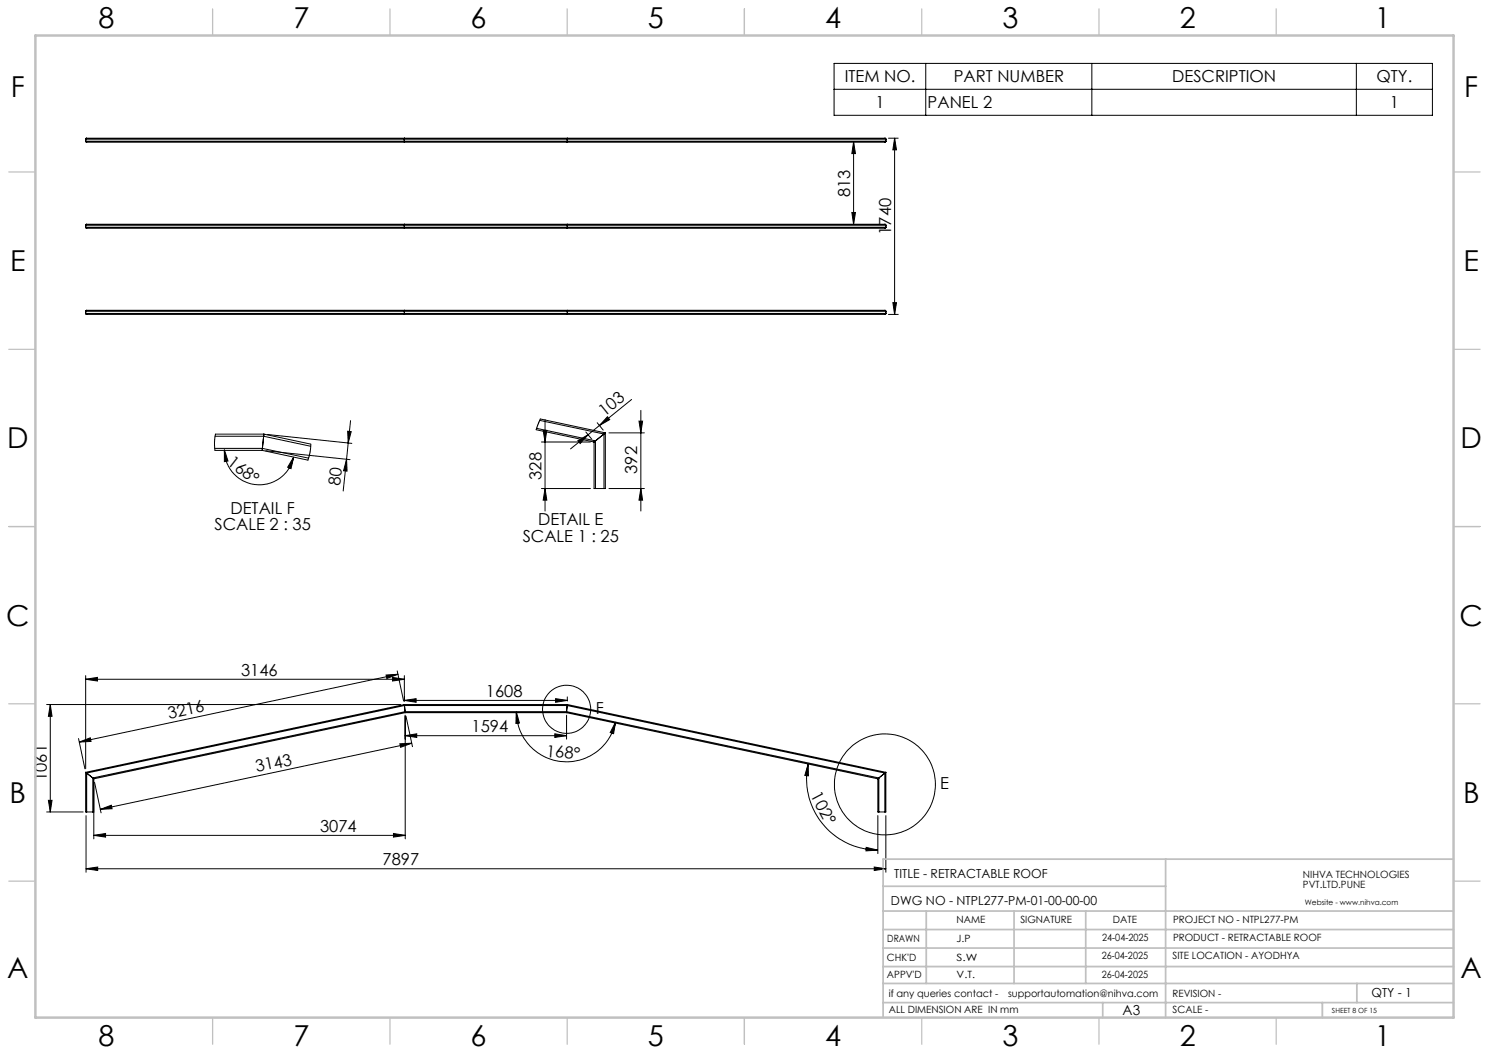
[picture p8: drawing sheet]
<svg xmlns="http://www.w3.org/2000/svg" width="420mm" height="297mm" viewBox="0 0 420 297" stroke-linecap="round" stroke-linejoin="round" font-family="sans-serif">
<g fill="none" stroke="#000" stroke-width=".28">
<path d="M235.3 17.9h168.7v14.6h-168.7zM261.1 17.9v14.6M308 17.9v14.6M382.6 17.9v14.6M24.2 39.8l.2 .3h225.3l.2-.3M24.2 39.3l.1-.3h225.4l.2 .3M24.2 39.3v.5M24.2 39.3h225.7M24.2 39.8h225.7M114.1 39.8v.3zM114.1 39v.3zM114.1 39.3v.5"/>
<path d="M160 39v.3zM160 39.8v.3zM160 39.3v.5M235.3 25.2h168.7M249.9 39.3v.5M250.6 39h2.8M252.3 39l.6 3.3h-1.1zM252.3 39v49.7M240.3 59.9h1l-.5 3.3zM240.8 40l.5 3.3h-1zM240.8 40v23.2M24.2 63.5l.1-.3h225.4l.2 .3"/>
<path d="M24.2 64.1l.1 .3h225.4l.2-.3M24.2 63.5v.6M24.2 63.5h225.7M24.2 64.1h225.7M114.1 63.2v.3zM114.1 64.1v.3zM114.1 63.5v.6M160 63.2v.9M160 64.1v.3zM249.9 63.5v.6M24.2 87.8l.2-.3h225.3l.2 .3M24.2 88.4l.2 .3h225.3l.2-.3"/>
<path d="M24.2 87.8v.6M24.2 87.8h225.7M24.2 88.4h225.7M114.1 88.4v.3zM114.1 87.8v.6M114.1 87.5v.3zM160 87.5v.3zM160 88.4v.3zM160 87.8v.6M249.9 87.8v.6M250.6 88.7h2.8M251.8 85.4h1.1l-.6 3.3z"/>
<path d="M98.9 118.6l-.7 6.4M152.2 118.6l18.2 3.8M153.7 118.3v25.8M168.5 119.2l1.6 2.1M171.3 117.5l.7 .9-2.9 1.6zM178.2 112.7l-12.3 9.9M180.2 118.8h1.1l-.5 3.3zM180.8 115.7v28.4M60.6 126.5h13.4M60.7 123h13.7M63.3 126.9l1 3.1-1 .2zM63.3 126.9a9.9 9.9 0 0 0 8.8 9.8 9.9 9.9 0 0 0 10.7-7.8"/>
<path d="M74 126.5v.5M74 126.5l13 2.7M74.4 123l13.2 2.9M74.4 123l-.4 3.5M74.4 122.4h-13.6l-.3 1.6 .1 3h13.4M74.4 122.4l13.3 2.9-.1 1.4-.7 3.1-12.9-2.8M74.4 122.4v.6M75 127.1l23.7 2.5M75.4 122.6l23.8 2.5M82.8 128.9l-.7 3.3-1-.4zM97.8 129.5l-1 9M97.8 129.5l.1 3.4-1-.1z"/>
<path d="M98.1 121.6l1 .1-.9 3.3zM98.2 125l-.4 4.5M151.4 120.8l16.6 3.6M152.7 137.8h13.8M152.7 124.7h13.8M153.2 121.4h1l-.5 3.3zM153.7 137.8l.5 3.3h-1zM163 124.3l2.9-1.7-2.2 2.5zM165.2 121.8l1.7 2.1M165.9 122.6l-5 4M167.6 124.7v13.1h.4M168 124.4l-.4 .3"/>
<path d="M168 124.4v13.4M168 137.8h2.4M170.4 122.4v15.4M170.4 122.4l-2.4 2M170.7 122.1l-18.3-3.9-1.2 3 16.4 3.5M170.7 122.1v15.7h-.3M170.7 122.1l-.3 .3M171.8 137.8h10M171.8 122.1h10M180.8 137.8l.5 3.3h-1.1zM13.2 198.7h99.9M14.2 198.7v30.3"/>
<path d="M14.2 198.7l.5 3.3h-1zM24.2 191.6l3.3-.5v1zM24.2 190.6v26.2M24.2 191.6h89.9M108.9 190.4l3.4-.2-3.2 1.2zM110.7 191.1l3.4 .5-3.4 .5zM112 189.2l1.8 8.5M112.3 190.2l-89.9 19.1M114.1 198.7v.3M114.1 198.7h45.9M114.1 198.7l-89.9 19.1M114.1 197.6l3.3-.5v1z"/>
<path d="M114.1 190.6v7.1M114.1 197.6h45.9M114.1 199h45.9M114.1 199l.2 1.7M114.1 199l-89.7 19M156.7 197.1l3.3 .5-3.3 .5zM160 199l89.6 19M160 199l-.2 1.7M160 198.7v.3M160 198.7l89.9 19.1M160 196.6v1.1M22.2 208.3l1.8 8.5"/>
<path d="M22.4 209.3l3.1-1.2 .2 1zM24.2 217.8l.2 .2M24.2 217.8v11.2h.2M24.4 218l1.8 1.4M24.4 218v11M26.2 219.4l.3 .3M26.2 219.4v9.6M26.5 219.7v16.9M112.8 209.8l3.3-.2-3.1 1.2zM114.3 200.7v.3M114.3 200.7h45.5M114.3 200.7l-88.1 18.7"/>
<path d="M114.3 207.5l3.2-.5v1zM114.3 201.7v6.8M114.3 207.5h45.5M114.3 201h45.5M114.3 201l-87.8 18.7M114.3 202v34.6M114.5 202l1.8 8.6M116.1 209.6l-87.8 18.7M145.6 200.7l.9 3.2-1 .1zM145.6 200.7a14.2 14.2 0 0 0 12.7 14.1 14.2 14.2 0 0 0 15.3-11.1M156.5 207l3.3 .5-3.3 .5zM159.8 201l87.8 18.7"/>
<path d="M159.8 200.7v.3M159.8 200.7l88.1 18.7M159.8 201.7v6.8M173.6 203.7l-.5 3.2-1-.3zM228 215.5v3.3l-1-.1zM228 215.5a20.1 20.1 0 0 0 19.6 24.3M247.6 219.7v9.3h.3M247.9 219.4l-.3 .3M247.9 219.4v9.6M249.6 218v11M249.6 218l-1.7 1.4M249.9 217.8v11.2h-.3"/>
<path d="M249.9 217.8l-.3 .2M13.2 229h10.3M13.7 225.7h1l-.5 3.3zM24.3 230v16M24.4 229h1.8M26.2 229h.3M26.5 235.6l3.3-.5v1zM26.5 235.6h87.8M26.7 220.7l1.8 8.6M28.3 228.3l3.1-1.2 .2 1zM111 235.1l3.3 .5-3.3 .5zM244.3 239l3.3 .8-3.3 .2z"/>
<path d="M247.6 230v10.8M247.9 229h1.7M249.9 230v16M24.3 245l3.3-.5v1zM24.3 245h225.6M246.6 244.5l3.3 .5-3.3 .5z"/>
<circle cx="159.8" cy="200.1" r="6.8"/>
<circle cx="249.6" cy="221.2" r="14.2"/>
</g>
<g fill="none" stroke="#c0c0c0" stroke-width=".35">
<path d="M60 2.5v7.5M110 2.5v7.5M160 2.5v7.5M210 2.5v7.5M260 2.5v7.5M310 2.5v7.5M360 2.5v7.5M2.5 48.5h7.5M410 48.5h7.5M2.5 98.5h7.5M410 98.5h7.5M2.5 148.5h7.5"/>
<path d="M410 148.5h7.5M2.5 198.5h7.5M410 198.5h7.5M2.5 248.5h7.5M410 248.5h7.5M60 287v7.5M110 287v7.5M160 287v7.5M210 287v7.5M260 287v7.5M310 287v7.5M360 287v7.5"/>
</g>
<g fill="none" stroke="#c0c0c0" stroke-width=".5">
<path d="M249.1 257h160.9M249.1 250h79.7M261.3 257v20.4M286 257v20.4M306.2 257v20.4M328.8 242.3v44.7M410 242.3h-160.9v44.7M249.1 272.6h160.9M249.1 267.4h160.9M249.1 262.2h160.9M249.1 277.4h160.9M382.7 277.4v5.4"/>
<path d="M249.1 282.8h160.9M311 282.8v4.2M373 282.8v4.2"/>
</g>
<path d="M10 10h400v277h-400z" fill="none" stroke="#c0c0c0" stroke-width=".7"/>
<g fill="#000">
<path d="M252.3 39l.6 3.3h-1.1zM251.8 85.4h1.1l-.6 3.3zM240.8 40l.5 3.3h-1zM240.3 59.9h1l-.5 3.3z"/>
<path d="M63.3 126.9l1 3.1-1 .2zM82.8 128.9l-.7 3.3-1-.4z"/>
<path d="M97.8 129.5l.1 3.4-1-.1zM98.1 121.6l1 .1-.9 3.3z"/>
<path d="M171.3 117.5l.7 .9-2.9 1.6zM163 124.3l2.9-1.7-2.2 2.5z"/>
<path d="M108.9 190.4l3.4-.2-3.2 1.2zM22.4 209.3l3.1-1.2 .2 1zM112.8 209.8l3.3-.2-3.1 1.2zM28.3 228.3l3.1-1.2 .2 1z"/>
<path d="M145.6 200.7l.9 3.2-1 .1zM173.6 203.7l-.5 3.2-1-.3z"/>
<path d="M228 215.5v3.3l-1-.1zM244.3 239l3.3 .8-3.3 .2z"/>
<path d="M13.7 225.7h1l-.5 3.3zM14.2 198.7l.5 3.3h-1zM180.8 137.8l.5 3.3h-1.1zM180.2 118.8h1.1l-.5 3.3zM153.7 137.8l.5 3.3h-1zM153.2 121.4h1l-.5 3.3z"/>
<path d="M111 235.1l3.3 .5-3.3 .5zM26.5 235.6l3.3-.5v1zM110.7 191.1l3.4 .5-3.4 .5zM24.2 191.6l3.3-.5v1zM156.7 197.1l3.3 .5-3.3 .5zM114.1 197.6l3.3-.5v1zM156.5 207l3.3 .5-3.3 .5zM114.3 207.5l3.2-.5v1z"/>
<path d="M24.3 245l3.3-.5v1zM246.6 244.5l3.3 .5-3.3 .5z"/>
</g>
<g font-size="8.1">
<text x="27.8" y="8">8</text>
<text x="82.8" y="8">7</text>
<text x="132.8" y="8">6</text>
<text x="182.8" y="8">5</text>
<text x="232.8" y="8">4</text>
<text x="282.8" y="8">3</text>
<text x="332.8" y="8">2</text>
<text x="387.8" y="8">1</text>
<text x="3" y="27.2">F</text>
<text x="413" y="27.2">F</text>
<text x="2.8" y="76.5">E</text>
<text x="412.8" y="76.5">E</text>
<text x="2" y="126.5">D</text>
<text x="412" y="126.5">D</text>
<text x="1.7" y="176.5">C</text>
<text x="411.7" y="176.5">C</text>
<text x="2.7" y="226.5">B</text>
<text x="412.7" y="226.5">B</text>
<text x="2" y="275.7">A</text>
<text x="412" y="275.7">A</text>
<text x="27.8" y="295">8</text>
<text x="82.8" y="295">7</text>
<text x="132.8" y="295">6</text>
<text x="182.8" y="295">5</text>
<text x="232.8" y="295">4</text>
<text x="282.8" y="295">3</text>
<text x="332.8" y="295">2</text>
<text x="387.8" y="295">1</text>
</g>
<g font-size="4.7">
<text x="238.3" y="23.2">ITEM NO.</text>
<text x="269" y="23.2">PART NUMBER</text>
<text x="330.7" y="23.2">DESCRIPTION</text>
<text x="388.3" y="23.2">QTY.</text>
<text x="246.9" y="30.5">1</text>
<text x="261.7" y="30.5">PANEL 2</text>
<text x="392" y="30.5">1</text>
<text x="239.8" y="55.6" transform="rotate(-90 239.8 55.6)">813</text>
<text x="251.4" y="66.2" transform="rotate(-90 251.4 66.2)">1740</text>
<text x="170.5" y="117.6" transform="rotate(-39 170.5 117.6)">103</text>
<text x="63.9" y="130.9" transform="rotate(38 63.9 130.9)">168°</text>
<text x="95.9" y="137.1" transform="rotate(-84 95.9 137.1)">80</text>
<text x="152.7" y="135.3" transform="rotate(-90 152.7 135.3)">328</text>
<text x="179.8" y="133.6" transform="rotate(-90 179.8 133.6)">392</text>
<text x="60.5" y="149.5">SCALE 2 : 35</text>
<text x="65" y="144.9">DETAIL F</text>
<text x="151.8" y="148.2">DETAIL E</text>
<text x="147.4" y="152.7">SCALE 1 : 25</text>
<text x="68" y="190.5">3146</text>
<text x="137.1" y="196.5">1608</text>
<text x="47.7" y="202.9" transform="rotate(-12 47.7 202.9)">3216</text>
<text x="168" y="201.4">F</text>
<text x="133" y="206.5">1594</text>
<text x="153.9" y="213.4" transform="rotate(5 153.9 213.4)">168°</text>
<text x="13.2" y="220.3" transform="rotate(-90 13.2 220.3)">1061</text>
<text x="72.4" y="217.8" transform="rotate(-12 72.4 217.8)">3143</text>
<text x="228.5" y="224.3" transform="rotate(62 228.5 224.3)">102°</text>
<text x="265.2" y="222.6">E</text>
<text x="90.3" y="234.6">3074</text>
<text x="107.9" y="244">7897</text>
</g>
<text font-size="3.9" x="316.7" y="286.4">A3</text>
<g font-size="3.5">
<text x="252.2" y="247.7">TITLE - RETRACTABLE ROOF</text>
<text x="251.3" y="255.1">DWG NO - NTPL277-PM-01-00-00-00</text>
<text x="386.8" y="281.1">QTY - 1</text>
</g>
<g font-size="2.8">
<text x="367.5" y="247.7">NIHVA TECHNOLOGIES</text>
<text x="367.5" y="250.5">PVT.LTD.PUNE</text>
<text x="269.8" y="260.4">NAME</text>
<text x="287.8" y="260.4">SIGNATURE</text>
<text x="313.9" y="260.5">DATE</text>
<text x="330.9" y="260.5">PROJECT NO - NTPL277-PM</text>
<text x="250.3" y="265.7">DRAWN</text>
<text x="269.8" y="265.7">J.P</text>
<text x="310.9" y="265.5">24-04-2025</text>
<text x="330.9" y="265.5">PRODUCT - RETRACTABLE ROOF</text>
<text x="250.2" y="271.1">CHK'D</text>
<text x="250.2" y="275.8">APPV'D</text>
<text x="269.8" y="271.1">S.W</text>
<text x="269.8" y="275.8">V.T.</text>
<text x="310.8" y="270.6">26-04-2025</text>
<text x="310.8" y="275.8">26-04-2025</text>
<text x="330.7" y="270.6">SITE LOCATION - AYODHYA</text>
<text x="250.7" y="281.1">if any queries contact -</text>
<text x="284.3" y="281.1">supportautomation@nihva.com</text>
<text x="330.7" y="281.1">REVISION -</text>
<text x="250.7" y="285.6">ALL DIMENSION ARE IN mm</text>
<text x="330.7" y="285.6">SCALE -</text>
</g>
<text font-size="2.1" x="368.1" y="255.1">Website - www.nihva.com</text>
<text font-size="2" x="375.7" y="285.6">SHEET 8 OF 15</text>
</svg>
